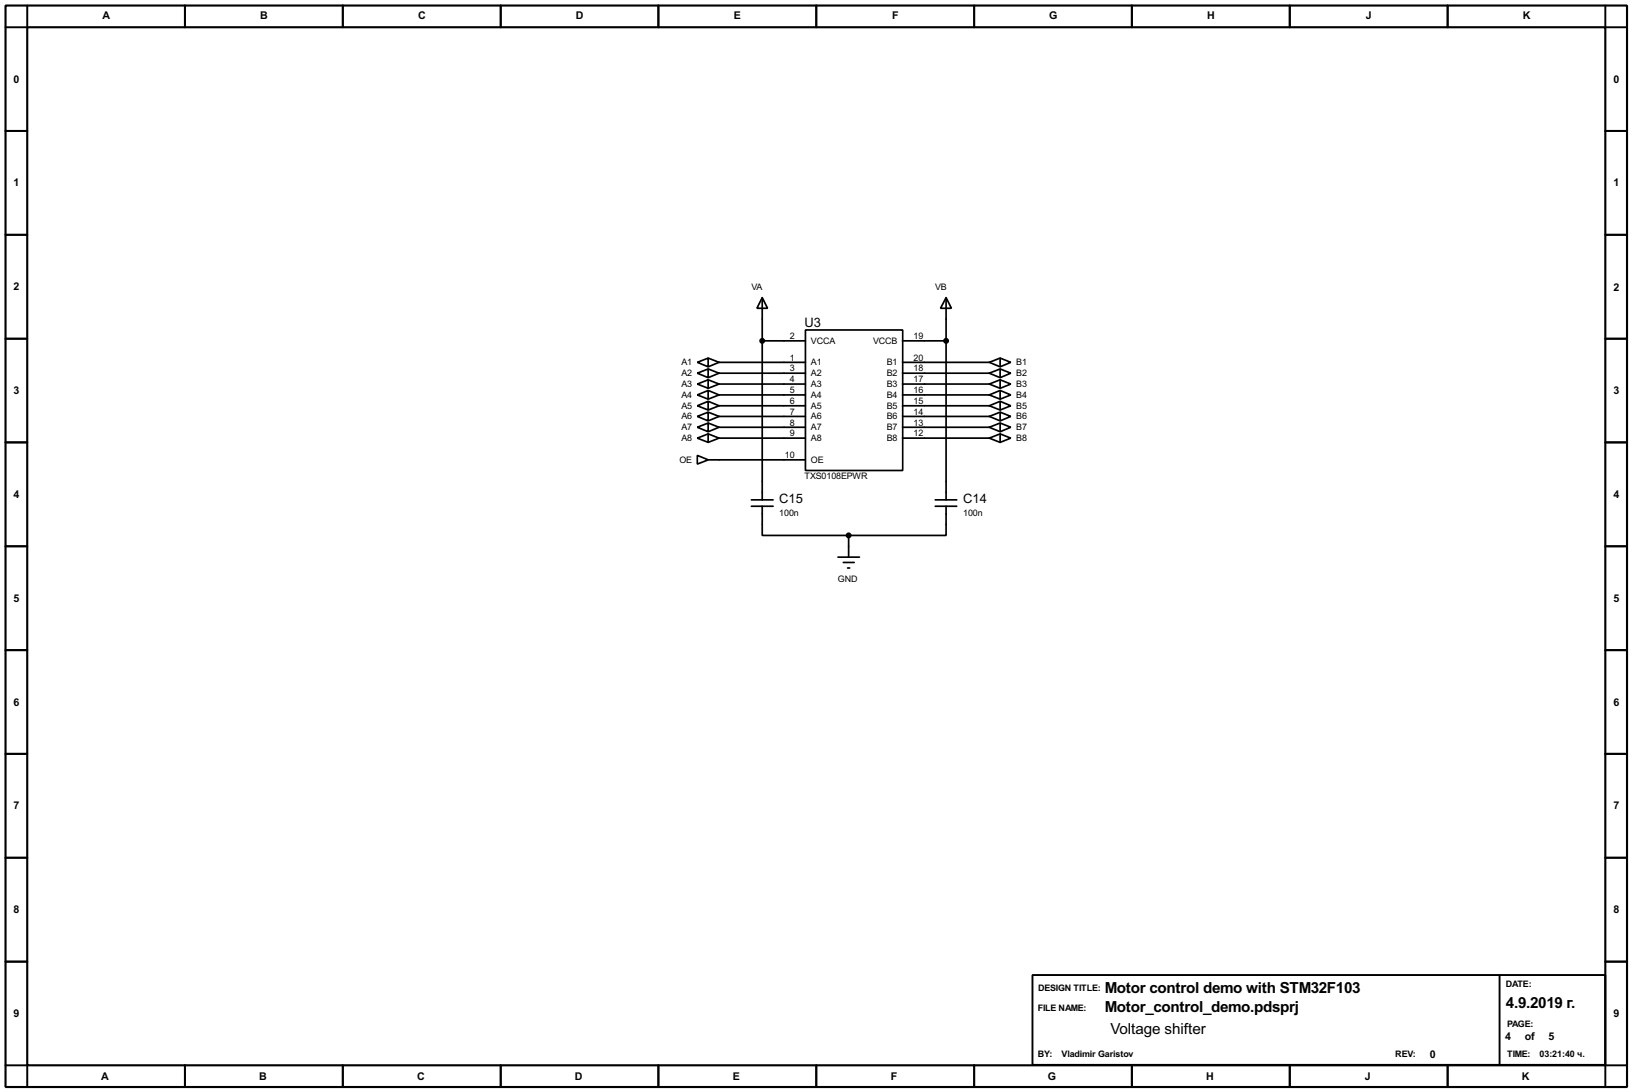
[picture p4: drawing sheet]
<svg xmlns="http://www.w3.org/2000/svg" width="383mm" height="256mm" viewBox="0 0 383 256" stroke-linecap="round" stroke-linejoin="round" font-family="sans-serif">
<path d="M1.3 1.3h381v254h-381zM6.4 6.4h370.8v243.8h-370.8z" fill="none" stroke="#000" stroke-width=".5"/>
<g fill="none" stroke="#000" stroke-width=".45">
<path d="M6.4 1.3v5.1h-5.1M43.5 1.3v5.1M80.6 1.3v5.1M117.7 1.3v5.1M154.7 1.3v5.1M191.8 1.3v5.1M228.9 1.3v5.1M266 1.3v5.1M303.1 1.3v5.1M340.2 1.3v5.1M377.2 1.3v5.1h5.1M1.3 30.8h5.1"/>
<path d="M377.2 30.8h5.1M1.3 55.2h5.1M377.2 55.2h5.1M1.3 79.6h5.1M377.2 79.6h5.1M1.3 103.9h5.1M377.2 103.9h5.1M1.3 128.3h5.1M377.2 128.3h5.1M1.3 152.7h5.1M377.2 152.7h5.1M1.3 177.1h5.1"/>
<path d="M377.2 177.1h5.1M1.3 201.5h5.1M377.2 201.5h5.1M1.3 225.9h5.1M242.6 229h134.6v21.1h-134.6zM352.4 229v21.1M377.2 225.9h5.1M1.3 250.2h5.1v5.1M43.5 250.2v5.1M80.6 250.2v5.1M117.7 250.2v5.1M154.7 250.2v5.1"/>
<path d="M191.8 250.2v5.1M228.9 250.2v5.1M266 250.2v5.1M303.1 250.2v5.1M340.2 250.2v5.1M382.3 250.2h-5.1v5.1"/>
</g>
<g fill="none" stroke="#000" stroke-width=".4">
<path d="M179.1 69.9l1.3 2.5h-2.5zM179.1 69.9v47.5M189.3 77.5h22.8v33h-22.8zM222.3 69.9l1.3 2.5h-2.6zM222.3 69.9v47.5M163.9 85.1l2.5-1v2.1zM163.9 87.7l2.5-1v2zM163.9 90.2l2.5-1v2zM163.9 92.8l2.5-1.1v2.1zM163.9 95.3l2.5-1v2zM163.9 97.8l2.5-1v2.1zM166.4 84.1l2.6 1"/>
<path d="M166.4 86.7l2.6 1M166.4 89.2l2.6 1M166.4 91.7l2.6 1.1M166.4 94.3l2.6 1M166.4 96.8l2.6 1M166.4 99.4l2.6 1M169 85.1h20.3M169 87.7h20.3M169 90.2h20.3M169 92.8h20.3M169 95.3h20.3M169 97.8h20.3"/>
<path d="M169 85.1l-2.6 1.1M169 87.7l-2.6 1M169 90.2l-2.6 1M169 92.8l-2.6 1M169 95.3l-2.6 1M169 97.8l-2.6 1.1M179.1 80.1h10.2M212.1 80.1h10.2M212.1 85.1h20.4M212.1 87.7h20.4M212.1 90.2h20.4M212.1 92.8h20.4"/>
<path d="M212.1 95.3h20.4M212.1 97.8h20.4M232.5 85.1l2.5 1.1M232.5 87.7l2.5 1M232.5 90.2l2.5 1M232.5 92.8l2.5 1M232.5 95.3l2.5 1M232.5 97.8l2.5 1.1M235 84.1l2.5 1-2.5 1.1zM235 86.7l2.5 1-2.5 1zM235 89.2l2.5 1-2.5 1zM235 91.7l2.5 1.1-2.5 1z"/>
<path d="M235 94.3l2.5 1-2.5 1zM235 96.8l2.5 1-2.5 1.1zM235 99.4l2.5 1-2.5 1zM235 84.1l-2.5 1M235 86.7l-2.5 1M235 89.2l-2.5 1M235 91.7l-2.5 1.1M235 94.3l-2.5 1M235 96.8l-2.5 1M235 99.4l-2.5 1M163.9 100.4l2.5-1v2zM163.9 102.9l2.5-1v2z"/>
<path d="M163.9 107l2.5 1-2.5 1zM166.4 108h22.9M166.4 101.9l2.6 1M169 100.4h20.3M169 102.9h20.3M169 100.4l-2.6 1M169 102.9l-2.6 1M176.6 117.4h5.1M176.6 118.9h5.1M179.1 118.9v6.9h20.3M212.1 100.4h20.4M212.1 102.9h20.4"/>
<path d="M219.8 117.4h5M219.8 118.9h5M222.3 118.9v6.9h-22.9M232.5 100.4l2.5 1M232.5 102.9l2.5 1M235 101.9l2.5 1-2.5 1zM235 101.9l-2.5 1M196.9 130.9h5.1M198.2 132.1h2.5M199.2 133.4h.5M199.4 125.8v5.1"/>
</g>
<g fill="#000" stroke="#000" stroke-width=".4">
<circle cx="179.1" cy="80.1" r=".5"/>
<circle cx="222.3" cy="80.1" r=".5"/>
<circle cx="199.4" cy="125.8" r=".5"/>
</g>
<g font-size="4">
<text x="259.6" y="233.3">Motor control demo with STM32F103</text>
<text x="259.6" y="237.7">Motor_control_demo.pdsprj</text>
<text x="353.9" y="236.7">4.9.2019 г.</text>
<text x="260.9" y="242.8">Voltage shifter</text>
</g>
<g font-size="3.4">
<text x="189.1" y="76.7">U3</text>
<text x="183.1" y="118.2">C15</text>
<text x="226.3" y="118.2">C14</text>
</g>
<g font-size="2.8">
<text x="24.1" y="4.5">A</text>
<text x="61.2" y="4.5">B</text>
<text x="98.2" y="4.5">C</text>
<text x="135.3" y="4.5">D</text>
<text x="172.5" y="4.5">E</text>
<text x="209.6" y="4.5">F</text>
<text x="246.5" y="4.5">G</text>
<text x="283.7" y="4.5">H</text>
<text x="321" y="4.5">J</text>
<text x="357.9" y="4.5">K</text>
<text x="3.2" y="19.4">0</text>
<text x="379.1" y="19.4">0</text>
<text x="3.2" y="43.8">1</text>
<text x="379.1" y="43.8">1</text>
<text x="3.2" y="68.2">2</text>
<text x="379.1" y="68.4">2</text>
<text x="3.2" y="92.6">3</text>
<text x="379.1" y="92.6">3</text>
<text x="3.2" y="117">4</text>
<text x="379.1" y="117">4</text>
<text x="3.2" y="141.4">5</text>
<text x="379.1" y="141.4">5</text>
<text x="3.2" y="165.8">6</text>
<text x="379.1" y="165.8">6</text>
<text x="3.2" y="190.1">7</text>
<text x="379.1" y="190.1">7</text>
<text x="3.2" y="214.5">8</text>
<text x="379.1" y="214.5">8</text>
<text x="3.2" y="238.9">9</text>
<text x="379.1" y="238.9">9</text>
<text x="353.7" y="244.4">4</text>
<text x="358.3" y="244.4">of</text>
<text x="363.9" y="244.4">5</text>
<text x="336" y="248.4">0</text>
<text x="23.8" y="253.6">A</text>
<text x="60.9" y="253.6">B</text>
<text x="98" y="253.6">C</text>
<text x="135.1" y="253.6">D</text>
<text x="172.2" y="253.6">E</text>
<text x="209.4" y="253.6">F</text>
<text x="246.2" y="253.6">G</text>
<text x="283.4" y="253.6">H</text>
<text x="320.7" y="253.6">J</text>
<text x="357.6" y="253.6">K</text>
</g>
<g font-size="2.4">
<text x="176.6" y="68.1">VA</text>
<text x="219.8" y="68.1">VB</text>
<text x="185.6" y="79.7">2</text>
<text x="190.6" y="80.8">VCCA</text>
<text x="205.2" y="80.8">VCCB</text>
<text x="214.7" y="79.7">19</text>
<text x="160.1" y="85.8">A1</text>
<text x="160.1" y="88.4">A2</text>
<text x="185.6" y="84.7">1</text>
<text x="185.6" y="87.3">3</text>
<text x="185.6" y="89.8">4</text>
<text x="190.6" y="85.8">A1</text>
<text x="190.6" y="88.4">A2</text>
<text x="208.4" y="85.8">B1</text>
<text x="208.4" y="88.4">B2</text>
<text x="214.7" y="84.7">20</text>
<text x="214.7" y="87.3">18</text>
<text x="214.7" y="89.8">17</text>
<text x="238.8" y="85.8">B1</text>
<text x="238.8" y="88.4">B2</text>
<text x="160.1" y="90.9">A3</text>
<text x="160.1" y="93.5">A4</text>
<text x="185.6" y="92.4">5</text>
<text x="185.6" y="94.9">6</text>
<text x="190.6" y="90.9">A3</text>
<text x="190.6" y="93.5">A4</text>
<text x="208.4" y="90.9">B3</text>
<text x="208.4" y="93.5">B4</text>
<text x="214.7" y="92.4">16</text>
<text x="214.7" y="94.9">15</text>
<text x="238.8" y="90.9">B3</text>
<text x="238.8" y="93.5">B4</text>
<text x="160.1" y="96">A5</text>
<text x="160.1" y="98.5">A6</text>
<text x="160.1" y="101.1">A7</text>
<text x="185.6" y="97.4">7</text>
<text x="185.6" y="100">8</text>
<text x="190.6" y="96">A5</text>
<text x="190.6" y="98.5">A6</text>
<text x="190.6" y="101.1">A7</text>
<text x="208.4" y="96">B5</text>
<text x="208.4" y="98.5">B6</text>
<text x="208.4" y="101.1">B7</text>
<text x="214.7" y="97.4">14</text>
<text x="214.7" y="100">13</text>
<text x="238.8" y="96">B5</text>
<text x="238.8" y="98.5">B6</text>
<text x="238.8" y="101.1">B7</text>
<text x="160.1" y="103.6">A8</text>
<text x="184.4" y="107.6">10</text>
<text x="185.6" y="102.5">9</text>
<text x="190.6" y="103.6">A8</text>
<text x="208.4" y="103.6">B8</text>
<text x="214.7" y="102.5">12</text>
<text x="238.8" y="103.6">B8</text>
<text x="159.7" y="108.7">OE</text>
<text x="189.1" y="112.6">TXS0108EPWR</text>
<text x="190.6" y="108.7">OE</text>
<text x="183.1" y="121.1">100n</text>
<text x="226.3" y="121.1">100n</text>
<text x="196.9" y="136.6">GND</text>
<text x="243.9" y="232.8">DESIGN TITLE:</text>
<text x="353.9" y="231.9">DATE:</text>
<text x="243.9" y="237.5">FILE NAME:</text>
<text x="354.1" y="241.3">PAGE:</text>
<text x="243.9" y="248.2">BY:</text>
<text x="249.5" y="248.2">Vladimir Garistov</text>
<text x="327.9" y="248.3">REV:</text>
<text x="354.2" y="248.3">TIME:</text>
<text x="361.8" y="248.3">03:21:40 ч.</text>
</g>
</svg>
